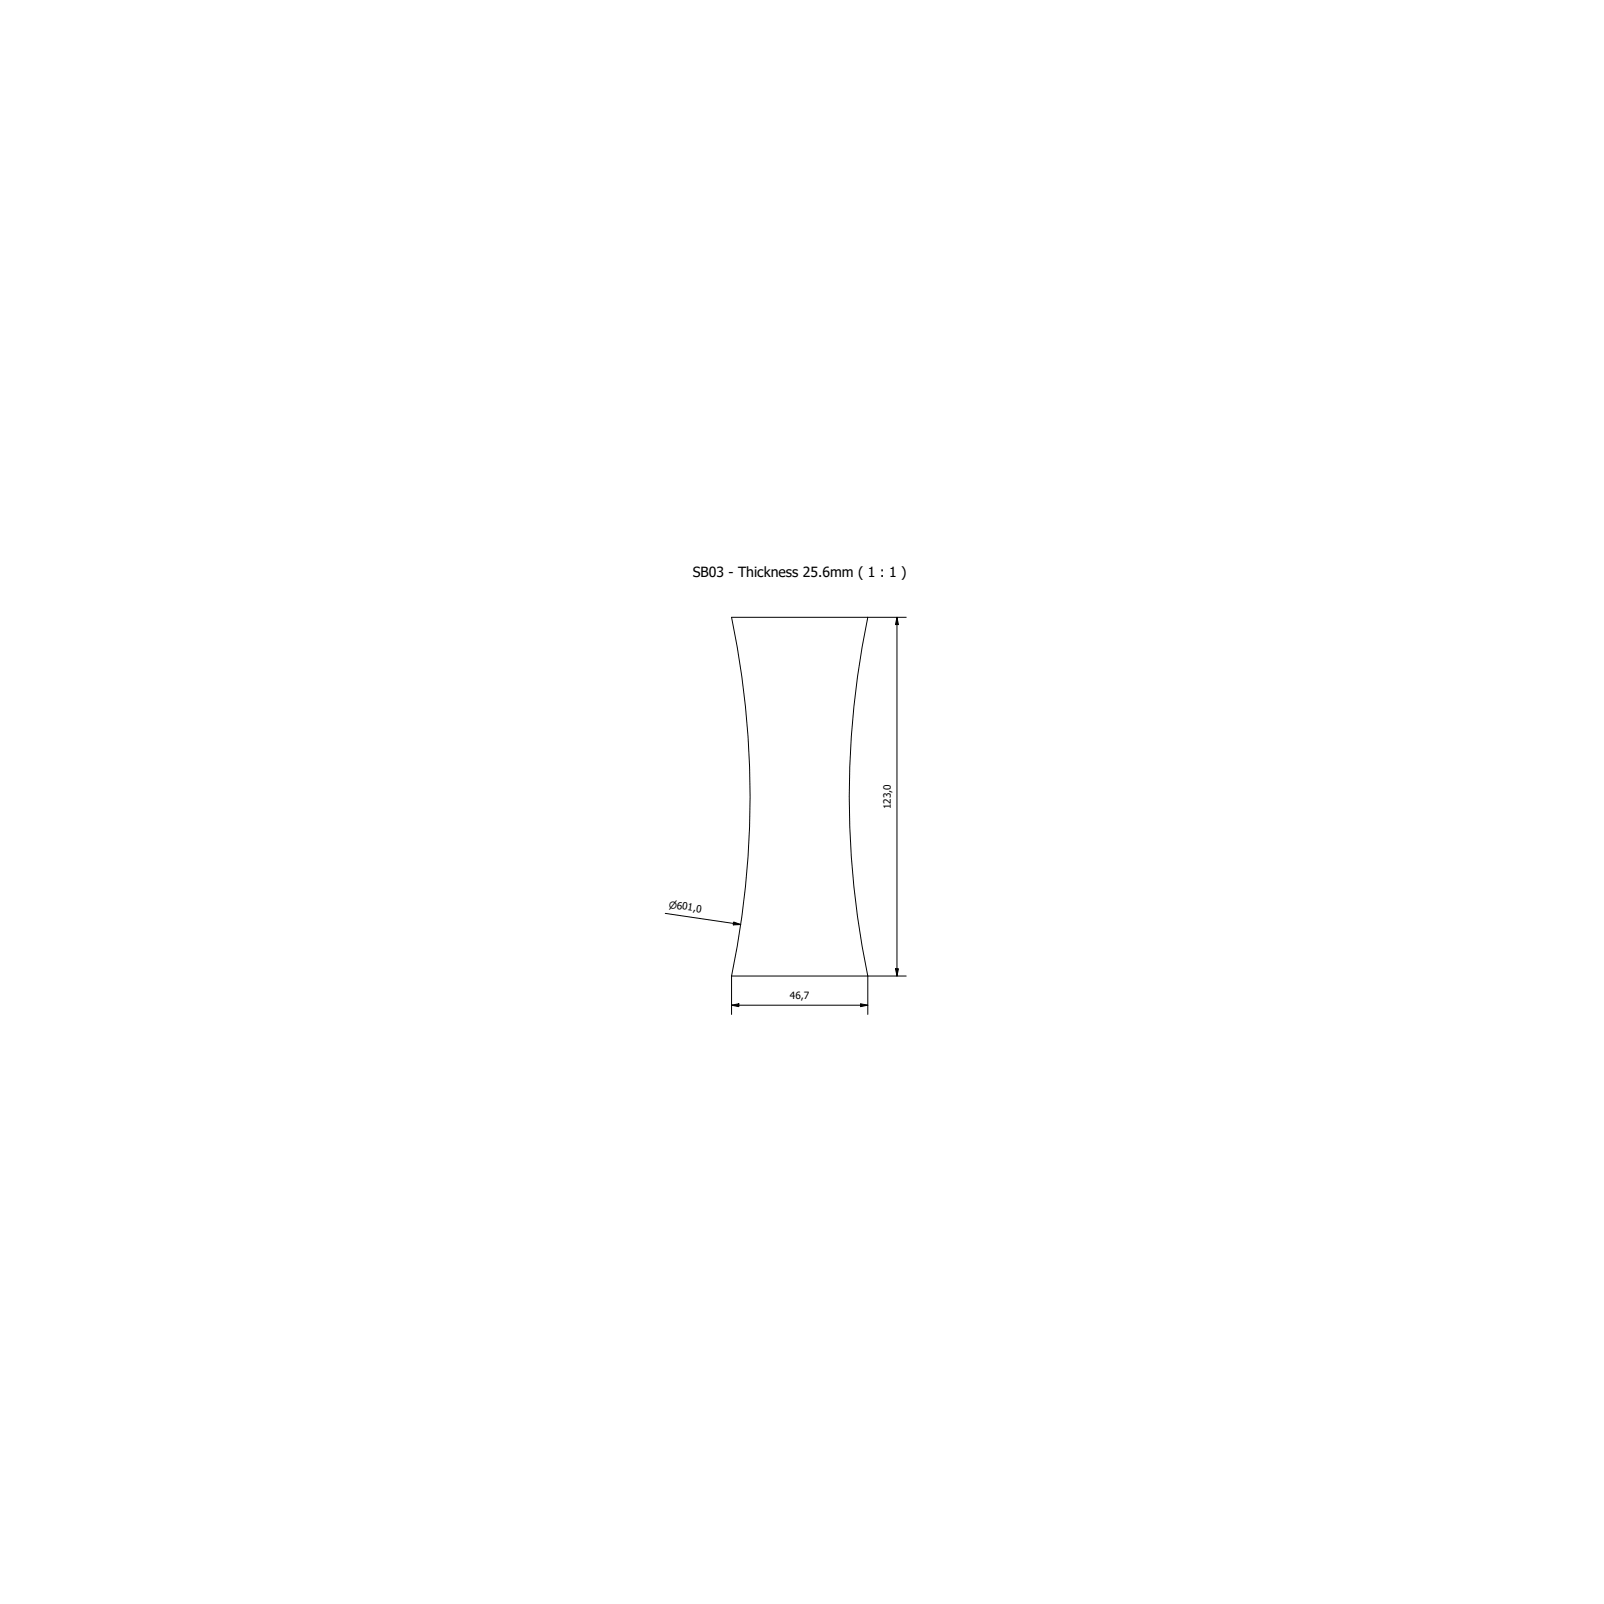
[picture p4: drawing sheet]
<svg xmlns="http://www.w3.org/2000/svg" width="550mm" height="550mm" viewBox="0 0 550 550" stroke-linecap="round" stroke-linejoin="round" font-family="sans-serif">
<!-- layer: Visible (ISO) -->
<path d="M250.8 211.7h46.8a300.5 300.5 0 0 0 0 123h-46.8a300.5 300.5 0 0 0 0-123z" fill="none" stroke="#000" stroke-width=".34"/>
<!-- layer: Dimension (ISO) -->
<path d="M297.6 211.7h13.1M307.6 211.7l.4 2.5h-.9zM307.6 211.7v123M228.1 313.2l25.9 3.8M251.6 316.1l2.4 .9-2.6 .1zM250.8 334.7v13.1M307.1 332.2h.9l-.4 2.5zM310.7 334.7h-13.1v13.1M250.8 344.7l2.5-.5v1zM250.8 344.7h46.8M295.1 344.2l2.5 .5-2.5 .5z" fill="none" stroke="#000" stroke-width=".34"/>
<path d="M307.6 211.7l.4 2.5h-.9zM251.6 316.1l2.4 .9-2.6 .1zM307.1 332.2h.9l-.4 2.5zM250.8 344.7l2.5-.5v1zM295.1 344.2l2.5 .5-2.5 .5z" fill="#000"/>
<text font-size="4.8" x="237.5" y="198">SB03 - Thickness 25.6mm ( 1 : 1 )</text>
<g font-size="3.4">
<text x="305.4" y="277.4" transform="rotate(-90 305.4 277.4)">123,0</text>
<text x="270.9" y="342.5">46,7</text>
</g>
<text font-size="3.3" x="229.2" y="311.2" transform="rotate(8 229.2 311.2)">⌀601,0</text>
</svg>
